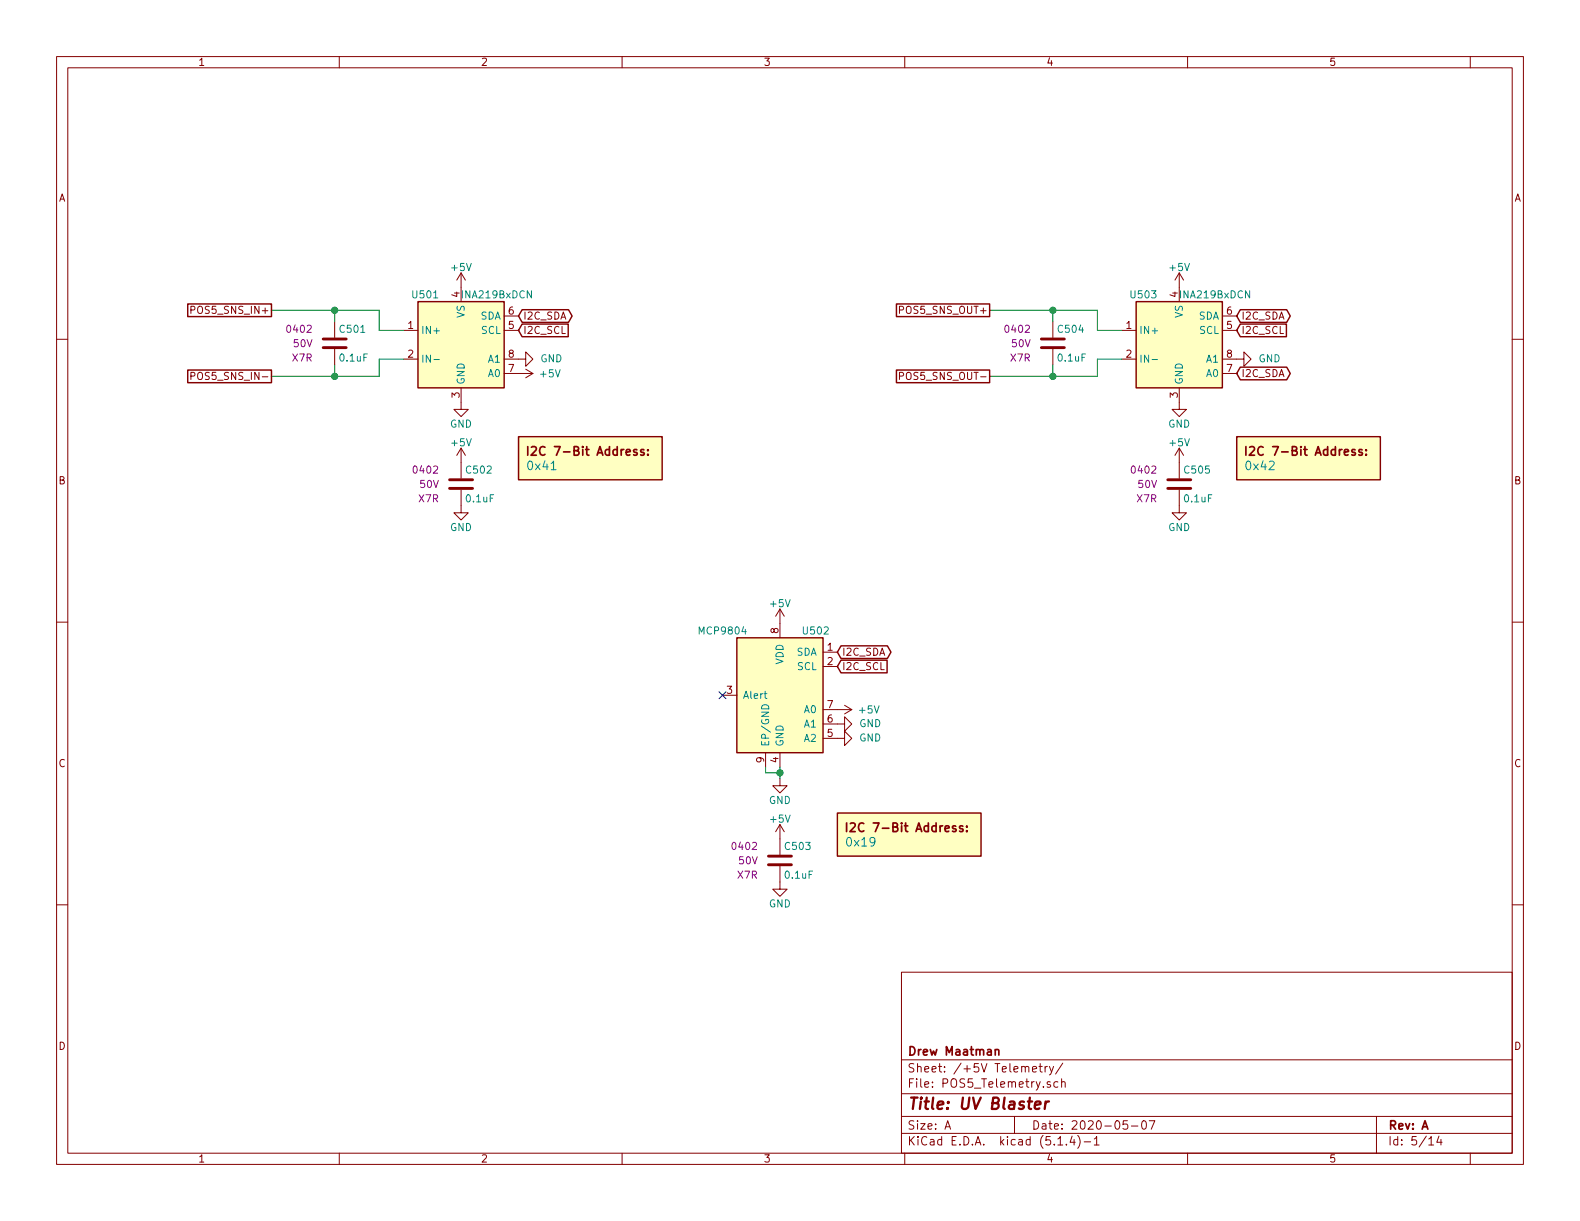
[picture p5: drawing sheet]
EESchema Schematic File Version 4
LIBS:UV_Blaster-cache
EELAYER 30 0
EELAYER END
$Descr A 11000 8500
encoding utf-8
Sheet 5 14
Title "UV Blaster"
Date "2020-05-07"
Rev "A"
Comp "Drew Maatman"
Comment1 ""
Comment2 ""
Comment3 ""
Comment4 ""
$EndDescr
Text GLabel 1890 2160 0    50   UnSpc ~ 0
POS5_SNS_IN+
Text GLabel 1890 2620 0    50   UnSpc ~ 0
POS5_SNS_IN-
$Comp
L power:GND #PWR?
U 1 1
P 5430 5420
AR Path="/5B3E071A/5E0BDB8A" Ref="#PWR?"  Part="1" 
AR Path="/5E0652BA/5E0BDB8A" Ref="#PWR?"  Part="1" 
AR Path="/5E0A0E29/5E0BDB8A" Ref="#PWR?"  Part="1" 
AR Path="/5E0DC084/5E0BDB8A" Ref="#PWR?"  Part="1" 
AR Path="/5E0F9112/5E0BDB8A" Ref="#PWR?"  Part="1" 
AR Path="/5E9E1D5D/5E0BDB8A" Ref="#PWR0508"  Part="1" 
F 0 "#PWR0508" H 5430 5170 50  0001 C CNN
F 1 "GND" H 5430 5270 50  0000 C CNN
F 2 "" H 5430 5420 50  0001 C CNN
F 3 "" H 5430 5420 50  0001 C CNN
	1    5430 5420
	-1   0    0    -1  
$EndComp
Wire Wire Line
	5430 5420 5430 5380
Wire Wire Line
	5430 5380 5430 5340
Wire Wire Line
	5430 5380 5330 5380
Wire Wire Line
	5330 5380 5330 5340
Connection ~ 5430 5380
$Comp
L Sensor_Temperature:MCP9804_DFN U?
U 1 1
P 5430 4840
AR Path="/5B3E071A/5E2AA99F" Ref="U?"  Part="1" 
AR Path="/5E0652BA/5E2AA99F" Ref="U?"  Part="1" 
AR Path="/5E0A0E29/5E2AA99F" Ref="U?"  Part="1" 
AR Path="/5E0DC084/5E2AA99F" Ref="U?"  Part="1" 
AR Path="/5E0F9112/5E2AA99F" Ref="U?"  Part="1" 
AR Path="/5E9E1D5D/5E2AA99F" Ref="U502"  Part="1" 
F 0 "U502" H 5180 5290 50  0000 C CNN
F 1 "MCP9804" H 5830 5290 50  0000 C CNN
F 2 "Package_DFN_QFN:DFN-8-1EP_3x2mm_P0.5mm_EP1.3x1.5mm" H 4330 4340 50  0001 C CNN
F 3 "http://ww1.microchip.com/downloads/en/DeviceDoc/22203b.pdf" H 5180 5290 50  0001 C CNN
F 4 "MCP9804T-E/MCCT-ND" H 5430 4840 50  0001 C CNN "Digi-Key PN"
F 5 "Telemetry" H 5430 4840 50  0001 C CNN "Configuration"
	1    5430 4840
	-1   0    0    -1  
$EndComp
Text GLabel 5830 4640 2    50   Input ~ 0
I2C_SCL
Text GLabel 5830 4540 2    50   BiDi ~ 0
I2C_SDA
NoConn ~ 5030 4840
$Comp
L Custom_Library:C_Custom C?
U 1 1
P 5430 5990
AR Path="/5B3E071A/5E2AA9A4" Ref="C?"  Part="1" 
AR Path="/5E0652BA/5E2AA9A4" Ref="C?"  Part="1" 
AR Path="/5E0A0E29/5E2AA9A4" Ref="C?"  Part="1" 
AR Path="/5E0DC084/5E2AA9A4" Ref="C?"  Part="1" 
AR Path="/5E0F9112/5E2AA9A4" Ref="C?"  Part="1" 
AR Path="/5E9E1D5D/5E2AA9A4" Ref="C503"  Part="1" 
F 0 "C503" H 5455 6090 50  0000 L CNN
F 1 "0.1uF" H 5455 5890 50  0000 L CNN
F 2 "Capacitors_SMD:C_0402" H 5468 5840 50  0001 C CNN
F 3 "" H 5455 6090 50  0001 C CNN
F 4 "0402" H 5280 6090 50  0000 R CNN "display_footprint"
F 5 "50V" H 5280 5990 50  0000 R CNN "Voltage"
F 6 "X7R" H 5280 5890 50  0000 R CNN "Dielectric"
F 7 "490-10701-1-ND" H 1520 -890 50  0001 C CNN "Digi-Key PN"
F 8 "Telemetry" H 5430 5990 50  0001 C CNN "Configuration"
	1    5430 5990
	1    0    0    -1  
$EndComp
$Comp
L power:GND #PWR?
U 1 1
P 5430 6140
AR Path="/5E0652BA/5E2AA9AB" Ref="#PWR?"  Part="1" 
AR Path="/5E0A0E29/5E2AA9AB" Ref="#PWR?"  Part="1" 
AR Path="/5E0DC084/5E2AA9AB" Ref="#PWR?"  Part="1" 
AR Path="/5E0F9112/5E2AA9AB" Ref="#PWR?"  Part="1" 
AR Path="/5E9E1D5D/5E2AA9AB" Ref="#PWR0510"  Part="1" 
F 0 "#PWR0510" H 5430 5890 50  0001 C CNN
F 1 "GND" H 5430 5990 50  0000 C CNN
F 2 "" H 5430 6140 50  0001 C CNN
F 3 "" H 5430 6140 50  0001 C CNN
	1    5430 6140
	1    0    0    -1  
$EndComp
Text GLabel 6890 2160 0    50   UnSpc ~ 0
POS5_SNS_OUT+
Text GLabel 6890 2620 0    50   UnSpc ~ 0
POS5_SNS_OUT-
$Comp
L power:GND #PWR?
U 1 1
P 3210 2800
AR Path="/5E0652BA/5E1CE364" Ref="#PWR?"  Part="1" 
AR Path="/5E0A0E29/5E1CE364" Ref="#PWR?"  Part="1" 
AR Path="/5E052856/5E1CE364" Ref="#PWR?"  Part="1" 
AR Path="/5E0DC084/5E1CE364" Ref="#PWR?"  Part="1" 
AR Path="/5E9E1D5D/5E1CE364" Ref="#PWR0502"  Part="1" 
F 0 "#PWR0502" H 3210 2550 50  0001 C CNN
F 1 "GND" H 3210 2650 50  0000 C CNN
F 2 "" H 3210 2800 50  0001 C CNN
F 3 "" H 3210 2800 50  0001 C CNN
	1    3210 2800
	1    0    0    -1  
$EndComp
Text GLabel 3610 2300 2    50   Input ~ 0
I2C_SCL
$Comp
L Custom_Library:C_Custom C?
U 1 1
P 3210 3370
AR Path="/5B3E071A/5E1CE375" Ref="C?"  Part="1" 
AR Path="/5E0652BA/5E1CE375" Ref="C?"  Part="1" 
AR Path="/5E0A0E29/5E1CE375" Ref="C?"  Part="1" 
AR Path="/5E052856/5E1CE375" Ref="C?"  Part="1" 
AR Path="/5E0DC084/5E1CE375" Ref="C?"  Part="1" 
AR Path="/5E9E1D5D/5E1CE375" Ref="C502"  Part="1" 
F 0 "C502" H 3235 3470 50  0000 L CNN
F 1 "0.1uF" H 3235 3270 50  0000 L CNN
F 2 "Capacitors_SMD:C_0402" H 3248 3220 50  0001 C CNN
F 3 "" H 3235 3470 50  0001 C CNN
F 4 "0402" H 3060 3470 50  0000 R CNN "display_footprint"
F 5 "50V" H 3060 3370 50  0000 R CNN "Voltage"
F 6 "X7R" H 3060 3270 50  0000 R CNN "Dielectric"
F 7 "490-10701-1-ND" H -700 -3510 50  0001 C CNN "Digi-Key PN"
F 8 "Telemetry" H 3210 3370 50  0001 C CNN "Configuration"
	1    3210 3370
	1    0    0    -1  
$EndComp
$Comp
L power:GND #PWR?
U 1 1
P 3210 3520
AR Path="/5E0652BA/5E1CE381" Ref="#PWR?"  Part="1" 
AR Path="/5E0A0E29/5E1CE381" Ref="#PWR?"  Part="1" 
AR Path="/5E052856/5E1CE381" Ref="#PWR?"  Part="1" 
AR Path="/5E0DC084/5E1CE381" Ref="#PWR?"  Part="1" 
AR Path="/5E9E1D5D/5E1CE381" Ref="#PWR0504"  Part="1" 
F 0 "#PWR0504" H 3210 3270 50  0001 C CNN
F 1 "GND" H 3210 3370 50  0000 C CNN
F 2 "" H 3210 3520 50  0001 C CNN
F 3 "" H 3210 3520 50  0001 C CNN
	1    3210 3520
	1    0    0    -1  
$EndComp
Text GLabel 3610 2200 2    50   BiDi ~ 0
I2C_SDA
Wire Wire Line
	2330 2620 2330 2540
Wire Wire Line
	2330 2240 2330 2160
$Comp
L Custom_Library:C_Custom C?
U 1 1
P 2330 2390
AR Path="/5B3E071A/5E1CE394" Ref="C?"  Part="1" 
AR Path="/5E0652BA/5E1CE394" Ref="C?"  Part="1" 
AR Path="/5E0A0E29/5E1CE394" Ref="C?"  Part="1" 
AR Path="/5E052856/5E1CE394" Ref="C?"  Part="1" 
AR Path="/5E0DC084/5E1CE394" Ref="C?"  Part="1" 
AR Path="/5E9E1D5D/5E1CE394" Ref="C501"  Part="1" 
F 0 "C501" H 2355 2490 50  0000 L CNN
F 1 "0.1uF" H 2355 2290 50  0000 L CNN
F 2 "Capacitors_SMD:C_0402" H 2368 2240 50  0001 C CNN
F 3 "" H 2355 2490 50  0001 C CNN
F 4 "0402" H 2180 2490 50  0000 R CNN "display_footprint"
F 5 "50V" H 2180 2390 50  0000 R CNN "Voltage"
F 6 "X7R" H 2180 2290 50  0000 R CNN "Dielectric"
F 7 "490-10701-1-ND" H -1580 -4490 50  0001 C CNN "Digi-Key PN"
F 8 "Telemetry" H 2330 2390 50  0001 C CNN "Configuration"
	1    2330 2390
	1    0    0    -1  
$EndComp
Wire Wire Line
	1890 2620 2330 2620
Wire Wire Line
	1890 2160 2330 2160
$Comp
L Analog_ADC:INA219BxDCN U501
U 1 1
P 3210 2400
F 0 "U501" H 2960 2750 50  0000 C CNN
F 1 "INA219BxDCN" H 3460 2750 50  0000 C CNN
F 2 "Package_TO_SOT_SMD:SOT-23-8" H 3860 2050 50  0001 C CNN
F 3 "http://www.ti.com/lit/ds/symlink/ina219.pdf" H 3560 2300 50  0001 C CNN
F 4 "296-46420-1-ND" H 3210 2400 50  0001 C CNN "Digi-Key PN"
F 5 "Telemetry" H 3210 2400 50  0001 C CNN "Configuration"
	1    3210 2400
	1    0    0    -1  
$EndComp
Wire Wire Line
	2810 2300 2640 2300
Wire Wire Line
	2640 2300 2640 2160
Wire Wire Line
	2640 2160 2330 2160
Connection ~ 2330 2160
Wire Wire Line
	2810 2500 2640 2500
Wire Wire Line
	2640 2500 2640 2620
Wire Wire Line
	2640 2620 2330 2620
Connection ~ 2330 2620
$Comp
L power:GND #PWR?
U 1 1
P 8210 2800
AR Path="/5E0652BA/5EA7D776" Ref="#PWR?"  Part="1" 
AR Path="/5E0A0E29/5EA7D776" Ref="#PWR?"  Part="1" 
AR Path="/5E052856/5EA7D776" Ref="#PWR?"  Part="1" 
AR Path="/5E0DC084/5EA7D776" Ref="#PWR?"  Part="1" 
AR Path="/5E9E1D5D/5EA7D776" Ref="#PWR0515"  Part="1" 
F 0 "#PWR0515" H 8210 2550 50  0001 C CNN
F 1 "GND" H 8210 2650 50  0000 C CNN
F 2 "" H 8210 2800 50  0001 C CNN
F 3 "" H 8210 2800 50  0001 C CNN
	1    8210 2800
	1    0    0    -1  
$EndComp
Text GLabel 8610 2300 2    50   Input ~ 0
I2C_SCL
$Comp
L Custom_Library:C_Custom C?
U 1 1
P 8210 3370
AR Path="/5B3E071A/5EA7D777" Ref="C?"  Part="1" 
AR Path="/5E0652BA/5EA7D777" Ref="C?"  Part="1" 
AR Path="/5E0A0E29/5EA7D777" Ref="C?"  Part="1" 
AR Path="/5E052856/5EA7D777" Ref="C?"  Part="1" 
AR Path="/5E0DC084/5EA7D777" Ref="C?"  Part="1" 
AR Path="/5E9E1D5D/5EA7D777" Ref="C505"  Part="1" 
F 0 "C505" H 8235 3470 50  0000 L CNN
F 1 "0.1uF" H 8235 3270 50  0000 L CNN
F 2 "Capacitors_SMD:C_0402" H 8248 3220 50  0001 C CNN
F 3 "" H 8235 3470 50  0001 C CNN
F 4 "0402" H 8060 3470 50  0000 R CNN "display_footprint"
F 5 "50V" H 8060 3370 50  0000 R CNN "Voltage"
F 6 "X7R" H 8060 3270 50  0000 R CNN "Dielectric"
F 7 "490-10701-1-ND" H 4300 -3510 50  0001 C CNN "Digi-Key PN"
F 8 "Telemetry" H 8210 3370 50  0001 C CNN "Configuration"
	1    8210 3370
	1    0    0    -1  
$EndComp
$Comp
L power:GND #PWR?
U 1 1
P 8210 3520
AR Path="/5E0652BA/5EA7D778" Ref="#PWR?"  Part="1" 
AR Path="/5E0A0E29/5EA7D778" Ref="#PWR?"  Part="1" 
AR Path="/5E052856/5EA7D778" Ref="#PWR?"  Part="1" 
AR Path="/5E0DC084/5EA7D778" Ref="#PWR?"  Part="1" 
AR Path="/5E9E1D5D/5EA7D778" Ref="#PWR0517"  Part="1" 
F 0 "#PWR0517" H 8210 3270 50  0001 C CNN
F 1 "GND" H 8210 3370 50  0000 C CNN
F 2 "" H 8210 3520 50  0001 C CNN
F 3 "" H 8210 3520 50  0001 C CNN
	1    8210 3520
	1    0    0    -1  
$EndComp
Text GLabel 8610 2200 2    50   BiDi ~ 0
I2C_SDA
Wire Wire Line
	7330 2620 7330 2540
Wire Wire Line
	7330 2240 7330 2160
$Comp
L Custom_Library:C_Custom C?
U 1 1
P 7330 2390
AR Path="/5B3E071A/5EA7D77A" Ref="C?"  Part="1" 
AR Path="/5E0652BA/5EA7D77A" Ref="C?"  Part="1" 
AR Path="/5E0A0E29/5EA7D77A" Ref="C?"  Part="1" 
AR Path="/5E052856/5EA7D77A" Ref="C?"  Part="1" 
AR Path="/5E0DC084/5EA7D77A" Ref="C?"  Part="1" 
AR Path="/5E9E1D5D/5EA7D77A" Ref="C504"  Part="1" 
F 0 "C504" H 7355 2490 50  0000 L CNN
F 1 "0.1uF" H 7355 2290 50  0000 L CNN
F 2 "Capacitors_SMD:C_0402" H 7368 2240 50  0001 C CNN
F 3 "" H 7355 2490 50  0001 C CNN
F 4 "0402" H 7180 2490 50  0000 R CNN "display_footprint"
F 5 "50V" H 7180 2390 50  0000 R CNN "Voltage"
F 6 "X7R" H 7180 2290 50  0000 R CNN "Dielectric"
F 7 "490-10701-1-ND" H 3420 -4490 50  0001 C CNN "Digi-Key PN"
F 8 "Telemetry" H 7330 2390 50  0001 C CNN "Configuration"
	1    7330 2390
	1    0    0    -1  
$EndComp
Wire Wire Line
	6890 2620 7330 2620
Wire Wire Line
	6890 2160 7330 2160
$Comp
L Analog_ADC:INA219BxDCN U503
U 1 1
P 8210 2400
F 0 "U503" H 7960 2750 50  0000 C CNN
F 1 "INA219BxDCN" H 8460 2750 50  0000 C CNN
F 2 "Package_TO_SOT_SMD:SOT-23-8" H 8860 2050 50  0001 C CNN
F 3 "http://www.ti.com/lit/ds/symlink/ina219.pdf" H 8560 2300 50  0001 C CNN
F 4 "296-46420-1-ND" H 8210 2400 50  0001 C CNN "Digi-Key PN"
F 5 "Telemetry" H 8210 2400 50  0001 C CNN "Configuration"
	1    8210 2400
	1    0    0    -1  
$EndComp
Wire Wire Line
	7810 2300 7640 2300
Wire Wire Line
	7640 2300 7640 2160
Wire Wire Line
	7640 2160 7330 2160
Connection ~ 7330 2160
Wire Wire Line
	7810 2500 7640 2500
Wire Wire Line
	7640 2500 7640 2620
Wire Wire Line
	7640 2620 7330 2620
Connection ~ 7330 2620
$Comp
L power:+5V #PWR0501
U 1 1
P 3210 2000
F 0 "#PWR0501" H 3210 1850 50  0001 C CNN
F 1 "+5V" H 3210 2140 50  0000 C CNN
F 2 "" H 3210 2000 50  0001 C CNN
F 3 "" H 3210 2000 50  0001 C CNN
	1    3210 2000
	1    0    0    -1  
$EndComp
$Comp
L power:+5V #PWR0503
U 1 1
P 3210 3220
F 0 "#PWR0503" H 3210 3070 50  0001 C CNN
F 1 "+5V" H 3210 3360 50  0000 C CNN
F 2 "" H 3210 3220 50  0001 C CNN
F 3 "" H 3210 3220 50  0001 C CNN
	1    3210 3220
	1    0    0    -1  
$EndComp
$Comp
L power:+5V #PWR0507
U 1 1
P 5430 4340
F 0 "#PWR0507" H 5430 4190 50  0001 C CNN
F 1 "+5V" H 5430 4480 50  0000 C CNN
F 2 "" H 5430 4340 50  0001 C CNN
F 3 "" H 5430 4340 50  0001 C CNN
	1    5430 4340
	1    0    0    -1  
$EndComp
$Comp
L power:+5V #PWR0514
U 1 1
P 8210 2000
F 0 "#PWR0514" H 8210 1850 50  0001 C CNN
F 1 "+5V" H 8210 2140 50  0000 C CNN
F 2 "" H 8210 2000 50  0001 C CNN
F 3 "" H 8210 2000 50  0001 C CNN
	1    8210 2000
	1    0    0    -1  
$EndComp
$Comp
L power:+5V #PWR0509
U 1 1
P 5430 5840
F 0 "#PWR0509" H 5430 5690 50  0001 C CNN
F 1 "+5V" H 5430 5980 50  0000 C CNN
F 2 "" H 5430 5840 50  0001 C CNN
F 3 "" H 5430 5840 50  0001 C CNN
	1    5430 5840
	1    0    0    -1  
$EndComp
$Comp
L power:+5V #PWR0516
U 1 1
P 8210 3220
F 0 "#PWR0516" H 8210 3070 50  0001 C CNN
F 1 "+5V" H 8210 3360 50  0000 C CNN
F 2 "" H 8210 3220 50  0001 C CNN
F 3 "" H 8210 3220 50  0001 C CNN
	1    8210 3220
	1    0    0    -1  
$EndComp
$Comp
L Custom_Library:I2C_Address DOC?
U 1 1
P 4110 3240
AR Path="/5E0652BA/5EBFFBB9" Ref="DOC?"  Part="1" 
AR Path="/5E0A0E29/5EBFFBB9" Ref="DOC?"  Part="1" 
AR Path="/5E052856/5EBFFBB9" Ref="DOC?"  Part="1" 
AR Path="/5E939D24/5EBFFBB9" Ref="DOC?"  Part="1" 
AR Path="/5E9E0E9F/5EBFFBB9" Ref="DOC?"  Part="1" 
AR Path="/5E9E1D5D/5EBFFBB9" Ref="DOC501"  Part="1" 
F 0 "DOC501" H 4110 3490 60  0001 C CNN
F 1 "0x41" H 3660 3240 60  0000 L CNN
F 2 "" H 4110 3590 60  0001 C CNN
F 3 "" H 4110 3590 60  0001 C CNN
	1    4110 3240
	1    0    0    -1  
$EndComp
$Comp
L power:GND #PWR?
U 1 1
P 3610 2500
AR Path="/5E9E0E9F/5EBFFBBF" Ref="#PWR?"  Part="1" 
AR Path="/5E9E1D5D/5EBFFBBF" Ref="#PWR0505"  Part="1" 
F 0 "#PWR0505" H 3610 2250 50  0001 C CNN
F 1 "GND" V 3610 2350 50  0000 R CNN
F 2 "" H 3610 2500 50  0001 C CNN
F 3 "" H 3610 2500 50  0001 C CNN
	1    3610 2500
	0    -1   -1   0   
$EndComp
$Comp
L power:+5V #PWR0506
U 1 1
P 3610 2600
F 0 "#PWR0506" H 3610 2450 50  0001 C CNN
F 1 "+5V" V 3610 2740 50  0000 L CNN
F 2 "" H 3610 2600 50  0001 C CNN
F 3 "" H 3610 2600 50  0001 C CNN
	1    3610 2600
	0    1    1    0   
$EndComp
$Comp
L Custom_Library:I2C_Address DOC?
U 1 1
P 9110 3240
AR Path="/5E0652BA/5EC02E6B" Ref="DOC?"  Part="1" 
AR Path="/5E0A0E29/5EC02E6B" Ref="DOC?"  Part="1" 
AR Path="/5E052856/5EC02E6B" Ref="DOC?"  Part="1" 
AR Path="/5E939D24/5EC02E6B" Ref="DOC?"  Part="1" 
AR Path="/5E9E0E9F/5EC02E6B" Ref="DOC?"  Part="1" 
AR Path="/5E9E1D5D/5EC02E6B" Ref="DOC503"  Part="1" 
F 0 "DOC503" H 9110 3490 60  0001 C CNN
F 1 "0x42" H 8660 3240 60  0000 L CNN
F 2 "" H 9110 3590 60  0001 C CNN
F 3 "" H 9110 3590 60  0001 C CNN
	1    9110 3240
	1    0    0    -1  
$EndComp
$Comp
L power:GND #PWR?
U 1 1
P 8610 2500
AR Path="/5E9E0E9F/5EC02E71" Ref="#PWR?"  Part="1" 
AR Path="/5E9E1D5D/5EC02E71" Ref="#PWR0518"  Part="1" 
F 0 "#PWR0518" H 8610 2250 50  0001 C CNN
F 1 "GND" V 8610 2350 50  0000 R CNN
F 2 "" H 8610 2500 50  0001 C CNN
F 3 "" H 8610 2500 50  0001 C CNN
	1    8610 2500
	0    -1   -1   0   
$EndComp
Text GLabel 8610 2600 2    50   BiDi ~ 0
I2C_SDA
$Comp
L Custom_Library:I2C_Address DOC?
U 1 1
P 6330 5860
AR Path="/5E0652BA/5EC12380" Ref="DOC?"  Part="1" 
AR Path="/5E0A0E29/5EC12380" Ref="DOC?"  Part="1" 
AR Path="/5E052856/5EC12380" Ref="DOC?"  Part="1" 
AR Path="/5E939D24/5EC12380" Ref="DOC?"  Part="1" 
AR Path="/5E9E0E9F/5EC12380" Ref="DOC?"  Part="1" 
AR Path="/5E9E1D5D/5EC12380" Ref="DOC502"  Part="1" 
F 0 "DOC502" H 6330 6110 60  0001 C CNN
F 1 "0x19" H 5880 5860 60  0000 L CNN
F 2 "" H 6330 6210 60  0001 C CNN
F 3 "" H 6330 6210 60  0001 C CNN
	1    6330 5860
	1    0    0    -1  
$EndComp
$Comp
L power:GND #PWR?
U 1 1
P 5830 5140
AR Path="/5E9E0E9F/5EC12386" Ref="#PWR?"  Part="1" 
AR Path="/5E9E1D5D/5EC12386" Ref="#PWR0513"  Part="1" 
F 0 "#PWR0513" H 5830 4890 50  0001 C CNN
F 1 "GND" V 5830 4990 50  0000 R CNN
F 2 "" H 5830 5140 50  0001 C CNN
F 3 "" H 5830 5140 50  0001 C CNN
	1    5830 5140
	0    -1   -1   0   
$EndComp
$Comp
L power:GND #PWR?
U 1 1
P 5830 5040
AR Path="/5E9E0E9F/5EC1238C" Ref="#PWR?"  Part="1" 
AR Path="/5E9E1D5D/5EC1238C" Ref="#PWR0512"  Part="1" 
F 0 "#PWR0512" H 5830 4790 50  0001 C CNN
F 1 "GND" V 5830 4890 50  0000 R CNN
F 2 "" H 5830 5040 50  0001 C CNN
F 3 "" H 5830 5040 50  0001 C CNN
	1    5830 5040
	0    -1   -1   0   
$EndComp
$Comp
L power:+5V #PWR0511
U 1 1
P 5830 4940
F 0 "#PWR0511" H 5830 4790 50  0001 C CNN
F 1 "+5V" V 5830 5080 50  0000 L CNN
F 2 "" H 5830 4940 50  0001 C CNN
F 3 "" H 5830 4940 50  0001 C CNN
	1    5830 4940
	0    1    1    0   
$EndComp
$EndSCHEMATC
